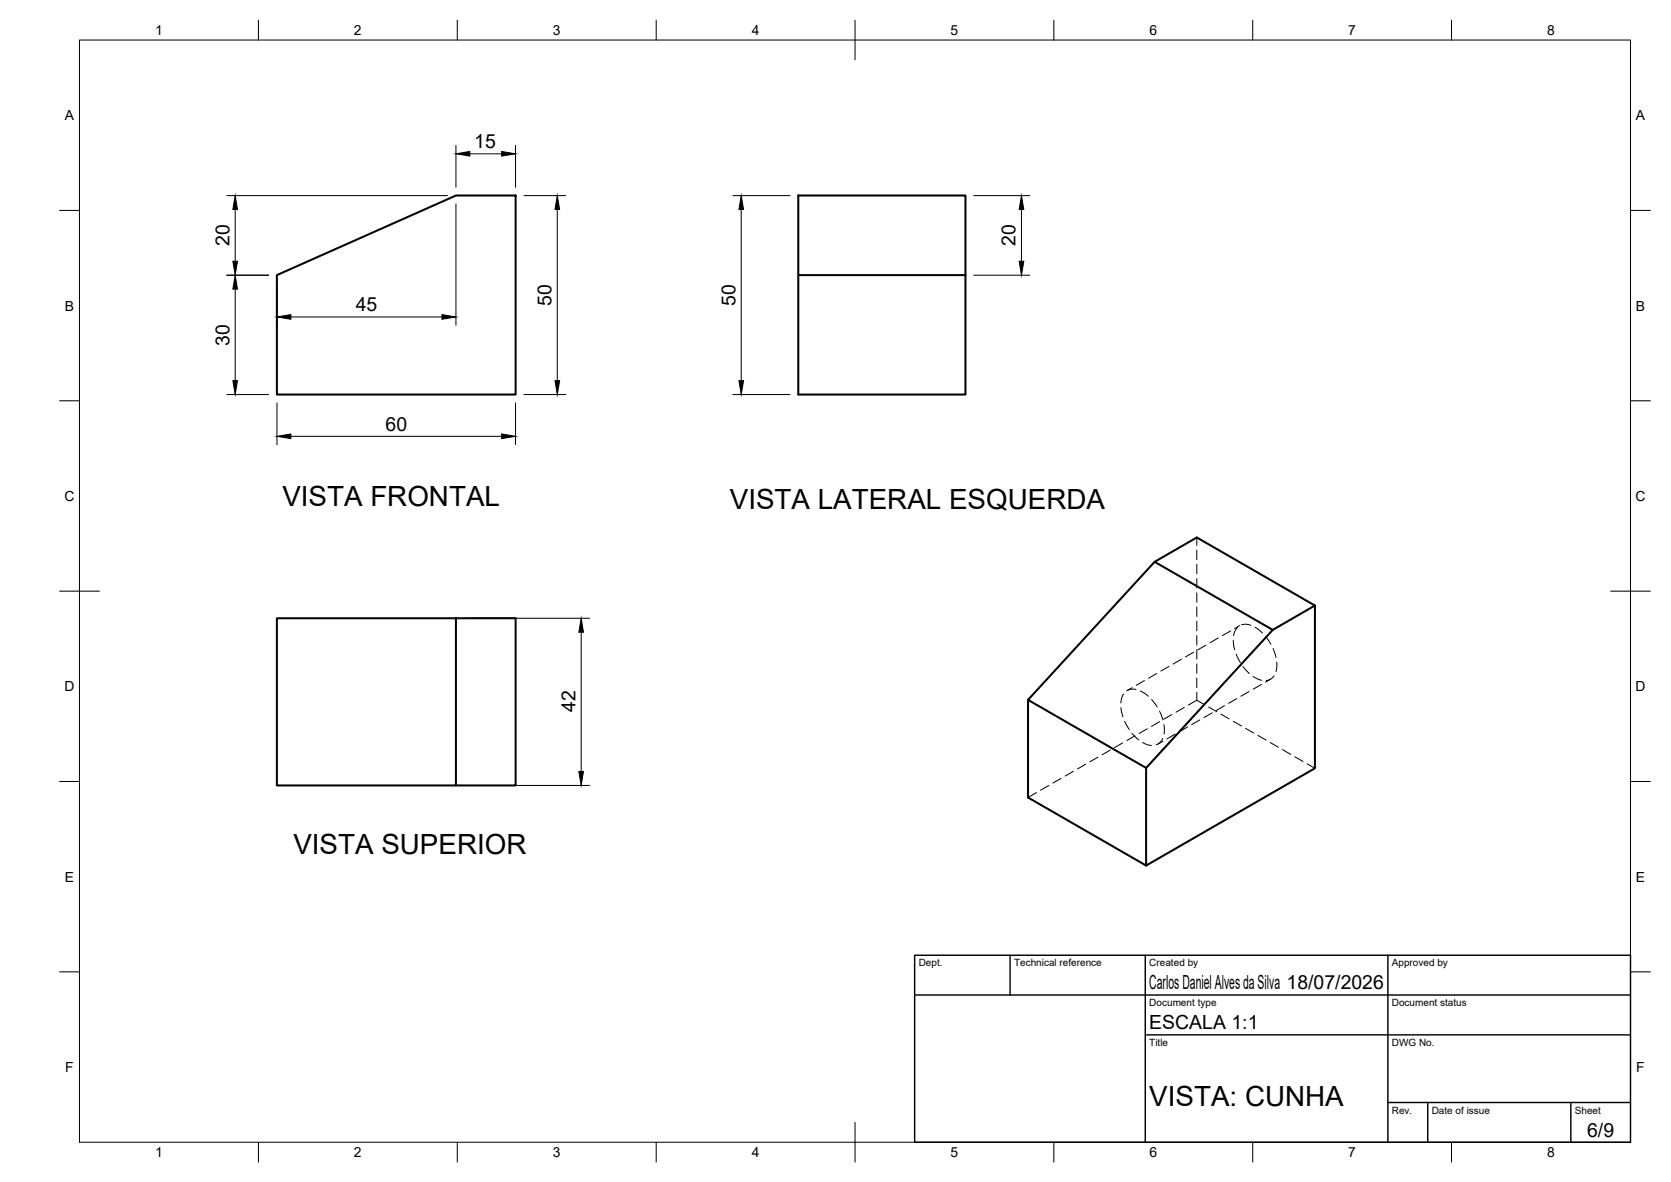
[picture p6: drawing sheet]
<svg xmlns="http://www.w3.org/2000/svg" width="420mm" height="297mm" viewBox="0 0 420 297" stroke-linecap="round" stroke-linejoin="round" font-family="sans-serif">
<!-- layer: Visible -->
<path d="M200.7 49.1h42.1v20h-42.1zM69.6 69.1l45-20h15v50.1h-60zM200.7 69.1v30.1h42.1v-30.1M114.6 155.4h-45v42h45v-42h15v42h-15M290.3 141.2l-31.8 34.7 29.7 17.1 31.8-34.7-29.7-17.1 10.6-6.1 29.7 17.1-10.6 6.1M330.6 152.2v40.9l-42.4 24.4v-24.5M258.5 175.9v24.5l29.7 17.1" fill="none" stroke="#000" stroke-width=".51"/>
<!-- layer: Hidden -->
<g fill="none" stroke="#000" stroke-width=".25">
<path d="M300.9 135.1v2M300.9 138.2v2.4M300.9 141.8v2.4M300.9 145.4v2.4M300.9 149v2.3M300.9 152.5v2.4M300.9 156.1v2.4M300.9 159.7v2.4M309.4 158.5l-2 1.2M311.2 157.6l-.6 .8-.4 1.4M311.7 157.2l-1.2 .8M312.2 157l1.2-.1 1.1 .2"/>
<path d="M315.6 157.6l1.8 1.5M318.2 159.9l1.4 2M281.8 177.8l.5 2.4M282.5 174.4l-.5 1.1-.2 1.1M284.7 172.8l-1.3 .7M285.6 173.3l-1.2-.1-1.1 .4M286.7 173.6l2 1.3M287.8 171l-2.1 1.2M289.6 175.8l1.4 1.9M290.9 169.3l-2.1 1.1M291.5 178.7l.9 2.2M293.9 167.5l-2 1.1"/>
<path d="M294.7 179.6l-2.1 1.1M297.1 165.7l-2.1 1.2M297.8 177.8l-2.1 1.2M300.1 163.9l-2 1.2M300.9 174v2l-2.1 1.2M300.9 163.3v2.3M300.9 166.8v2.4M300.9 170.4v2.4M300.9 176l2 1.1M303.2 162.1l-2 1.2M303.9 177.7l2.1 1.2M304.8 179.1l-2.1 1.2"/>
<path d="M306.3 160.3l-2 1.2M307 179.5l2.1 1.2M307.9 177.3l-2.1 1.2M310.1 160.9l.4 2.4M310.8 164.4l1.1 2.1M311 175.6l-2.1 1.1M312.5 167.5l1.6 1.8M314.1 173.8l-2.1 1.2M315.1 170l2.1 .9M317.2 172l-2.1 1.2M319.4 170.7l-1.2 .7M320.1 163l.7 2.2"/>
<path d="M320.4 169.8l-1 .9-1 .3M321 166.4l-.2 2.3M260.6 199.2l-2.1 1.2M263.7 197.4l-2.1 1.2M266.8 195.6l-2.1 1.2M269.9 193.8l-2.1 1.2M273 192.1l-2.1 1.1M276.1 190.3l-2.1 1.2M279.2 188.5l-2.1 1.2M282.3 186.7l-2.1 1.2M282.8 181.3l1.1 2M284.6 184.3l1.7 1.6"/>
<path d="M285.4 184.9l-2.1 1.2M287.3 186.6l1.1 .5 1.1 .2M288.5 183.1l-2.1 1.2M291.6 181.3l-2.1 1.2M292.4 185.6l-.7 1-1 .6M292.4 186.3l-1.2 .7M292.7 182.1v2.4M295.5 184.5l-2.1 1.2M298.6 182.7l-2.1 1.2M301.7 180.9l-2.1 1.2M310.1 181.3l2.1 1.1M313.2 183l2.1 1.2"/>
<path d="M316.3 184.8l2 1.2M319.4 186.6l2 1.2M322.5 188.4l2 1.2M325.6 190.2l2 1.2M328.7 191.9l1.9 1.2"/>
</g>
<!-- layer: BORDER -->
<g fill="none" stroke="#000" stroke-width=".25">
<path d="M20 10.1h390v276.9h-390zM65 5.1v5M115 5.1v5M165 5.1v5M215 5.1v10M265 5.1v5M315 5.1v5M365 5.1v5M15 52.9h5M410 52.9h5M15 100.7h5M410 100.7h5"/>
<path d="M15 148.6h10M405 148.6h10M15 196.4h5M410 196.4h5M15 244.2h5M410 244.2h5M65 287v5M115 287v5M165 287v5M215 282.1v9.9M265 287v5M315 287v5"/>
<path d="M365 287v5"/>
</g>
<!-- layer: TITLEBLOCK -->
<path d="M230 240.1h180v46.9h-180zM230 250h180M254 240.1v9.9M288 240.1v46.9M349 240.1v46.9M288 260.1h122M349 277.1h61M359 277.1v9.9M395 277.1v9.9" fill="none" stroke="#000" stroke-width=".36"/>
<!-- layer: FD_Dimensions -->
<g fill="none" stroke="#000" stroke-width=".25">
<path d="M114.6 36.5v10.6M118.1 38.7h8M129.6 36.5v10.6M57 49.2h55.5M59.1 52.6v13M114.6 51.3v30.5M131.7 49.2h10.5M140.1 52.6v43.1M184.3 49.2h14.3M186.4 52.6v43.1M244.8 49.2h14.1M256.8 52.6v13"/>
<path d="M57 69.2h10.5M59.1 72.7v23M69.6 71.3v10.5M73.1 79.7h38M244.8 69.2h14.1M57 99.2h10.5M131.7 99.2h10.5M184.3 99.2h14.3M69.6 101.2v10.5M73.1 109.7h53M129.6 101.2v10.5M116.7 155.4h31.5"/>
<path d="M146.1 158.9v35M116.7 197.4h31.5"/>
</g>
<g fill="#000" stroke="#000" stroke-width=".25">
<path d="M114.6 38.7l3.5-.6v1.1zM126.1 38.1l3.5 .6-3.5 .5zM59.1 49.2l.6 3.4h-1.2zM140.1 49.2l.6 3.4h-1.1zM186.4 49.2l.6 3.4h-1.2zM256.8 49.2l.6 3.4h-1.1zM59.1 69.2l.6 3.5h-1.2zM58.5 65.6h1.2l-.6 3.6zM69.6 79.7l3.5-.6v1.1zM111.1 79.1l3.5 .6-3.5 .5zM256.3 65.6h1.1l-.6 3.6zM58.5 95.7h1.2l-.6 3.5z"/>
<path d="M139.6 95.7h1.1l-.6 3.5zM185.8 95.7h1.2l-.6 3.5zM69.6 109.7l3.5-.6v1.1zM126.1 109.1l3.5 .6-3.5 .5zM146.1 155.4l.6 3.5h-1.2zM145.5 193.9h1.2l-.6 3.5z"/>
</g>
<g font-size="7">
<text x="71" y="127.1">VISTA FRONTAL</text>
<text x="183.5" y="128">VISTA LATERAL ESQUERDA</text>
<text x="73.8" y="214.7">VISTA SUPERIOR</text>
<text x="289" y="278.1">VISTA: CUNHA</text>
</g>
<g font-size="4.9">
<text x="119.3" y="37.2">15</text>
<text x="57.7" y="61.8" transform="rotate(-90 57.7 61.8)">20</text>
<text x="255.4" y="61.8" transform="rotate(-90 255.4 61.8)">20</text>
<text x="138.7" y="76.9" transform="rotate(-90 138.7 76.9)">50</text>
<text x="184.9" y="76.9" transform="rotate(-90 184.9 76.9)">50</text>
<text x="89.5" y="78.2">45</text>
<text x="57.7" y="86.9" transform="rotate(-90 57.7 86.9)">30</text>
<text x="96.9" y="108.2">60</text>
<text x="144.7" y="179" transform="rotate(-90 144.7 179)">42</text>
<text x="289" y="248.5">Carlos Daniel Alves da Silva 18/07/2026</text>
<text x="289" y="258.6">ESCALA 1:1</text>
<text x="399.1" y="285.7">6/9</text>
</g>
<g font-size="3.5">
<text x="39" y="8.8">1</text>
<text x="89" y="8.8">2</text>
<text x="139" y="8.8">3</text>
<text x="189" y="8.8">4</text>
<text x="239" y="8.8">5</text>
<text x="289" y="8.8">6</text>
<text x="339" y="8.8">7</text>
<text x="389" y="8.8">8</text>
<text x="16.3" y="30.2">A</text>
<text x="411.3" y="30.2">A</text>
<text x="16.3" y="78">B</text>
<text x="411.3" y="78">B</text>
<text x="16.2" y="125.9">C</text>
<text x="411.2" y="125.9">C</text>
<text x="16.2" y="173.7">D</text>
<text x="411.2" y="173.7">D</text>
<text x="16.3" y="221.6">E</text>
<text x="411.3" y="221.6">E</text>
<text x="16.4" y="269.4">F</text>
<text x="411.4" y="269.4">F</text>
<text x="39" y="290.8">1</text>
<text x="89" y="290.8">2</text>
<text x="139" y="290.8">3</text>
<text x="189" y="290.8">4</text>
<text x="239" y="290.8">5</text>
<text x="289" y="290.8">6</text>
<text x="339" y="290.8">7</text>
<text x="389" y="290.8">8</text>
</g>
<g font-size="2.5">
<text x="231" y="242.9">Dept.</text>
<text x="255" y="242.9">Technical reference</text>
<text x="289" y="242.9">Created by</text>
<text x="350" y="242.9">Approved by</text>
<text x="289" y="252.8">Document type</text>
<text x="350" y="252.8">Document status</text>
<text x="289" y="262.9">Title</text>
<text x="350" y="262.9">DWG No.</text>
<text x="350" y="279.9">Rev.</text>
<text x="360" y="279.9">Date of issue</text>
<text x="396" y="279.9">Sheet</text>
</g>
</svg>
